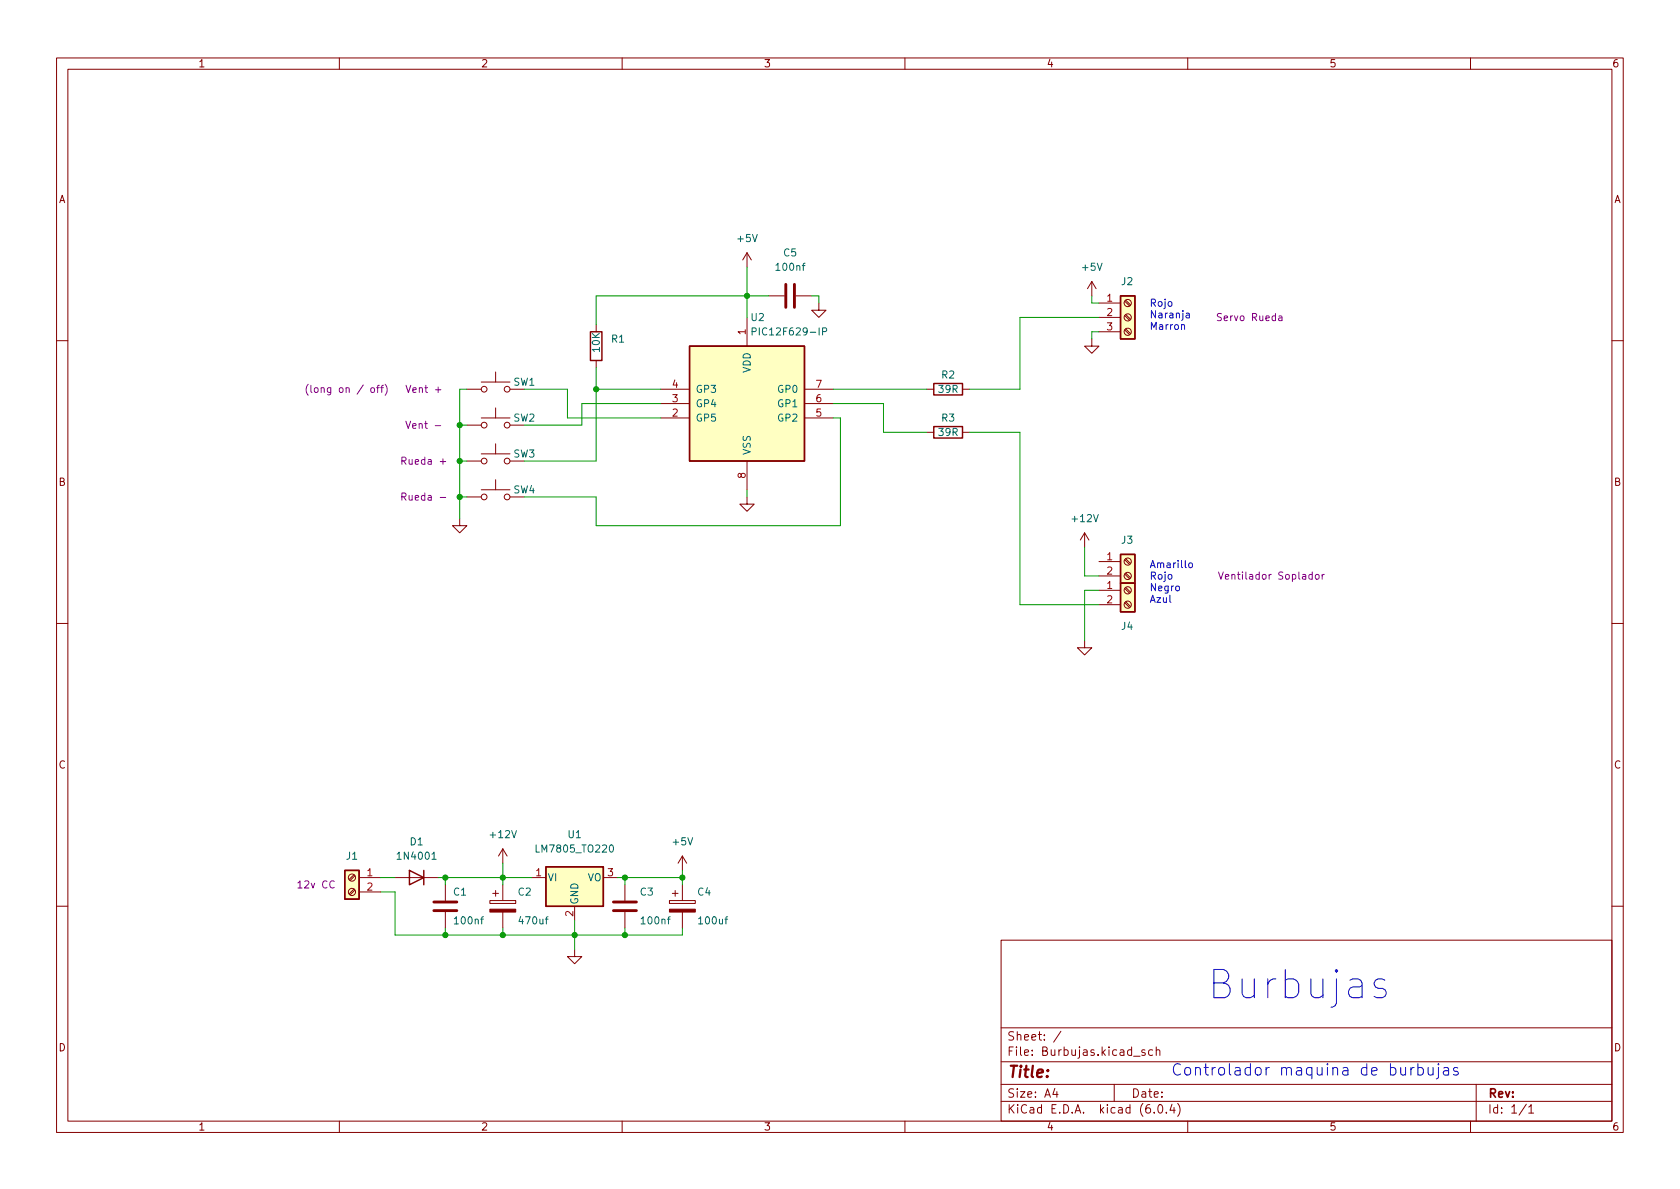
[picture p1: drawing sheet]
<svg xmlns="http://www.w3.org/2000/svg" width="297mm" height="210mm" viewBox="0 0 297 210" stroke-linecap="round" stroke-linejoin="round" font-family="sans-serif">
<g fill="none" stroke="#840000" stroke-width=".18">
<path d="M10 10.2h277v190.1h-277zM12 12.2h273v186.1h-273zM60 10.2v2M110 10.2v2M160 10.2v2M210 10.2v2M260 10.2v2M105.4 57.4v1.3M132.1 44.7l-.8 1.3M132.1 44.7v2.5M132.1 56.1v5.1M132.1 44.7l.7 1.3"/>
<path d="M135.9 52.3h2.8M140.7 52.3h2.8M144.8 53.6v1.3h1.2l-1.2 1.2-1.3-1.2h1.3M193 59.9v1.3h1.3l-1.3 1.3-1.2-1.3h1.2M193 49.8l-.7 1.2M193 49.8v2.5M193 49.8l.8 1.2M194.3 53.6h3.8M194.3 56.1h3.8M194.3 58.7h3.8M198.9 58.3l.8 .9M198.9 55.8l.8 .8"/>
<path d="M198.9 53.3l.8 .8M199 58.2l.9 .8M199 55.6l.9 .9M199 53.1l.9 .8M10 60.2h2M82.5 68.8h2.6M82.5 75.2h2.6M85.1 67.6h5.1M85.1 73.9h5.1M87.6 65.8v1.8M87.6 72.1v1.8M87.6 78.5v1.8"/>
<path d="M90.2 68.8h2.5M90.2 75.2h2.5M105.4 63.7v1.3M116.8 68.8h5.1M116.8 73.9h5.1M116.8 71.4h5.1M142.2 68.8h5.1M142.2 73.9h5.1M142.2 71.4h5.1M163.8 68.8h1.3M163.8 76.4h1.3M170.2 68.8h1.2"/>
<path d="M170.2 76.4h1.2M285 60.2h2M81.3 91.7v1.3h1.2l-1.2 1.2-1.3-1.2h1.3M82.5 81.5h2.6M82.5 87.9h2.6M85.1 80.3h5.1M85.1 86.6h5.1M87.6 84.8v1.8M90.2 81.5h2.5M90.2 87.9h2.5M132.1 87.9v1.2h1.2l-1.2 1.3-1.3-1.3h1.3M132.1 81.5v5.1"/>
<path d="M191.8 94.2l-.8 1.3M191.8 94.2v2.6M191.8 94.2l.7 1.3M194.3 99.3h3.8M198.9 99l.8 .8M199 98.8l.9 .8M10 110.2h2M191.8 113.3v1.2h1.2l-1.2 1.3-1.3-1.3h1.3M194.3 101.8h3.8M194.3 104.4h3.8M194.3 106.9h3.8M198.9 101.5l.8 .9"/>
<path d="M198.9 106.6l.8 .8M198.9 104.1l.8 .8M199 101.3l.9 .9M199 106.4l.9 .9M199 103.9l.9 .8M285 110.2h2M62.6 157.2l-.9 .9M62.6 154.7l-.9 .8M62.8 157.4l-.9 .8M62.8 154.9l-.9 .8M63.5 155.2h3.8M63.5 157.7h3.8"/>
<path d="M69.8 155.2h7.7M78.7 156.5v2.8M86.6 159.3h4.6v.5h-4.6zM87.1 158h1M87.6 157.5v1M88.9 150.1v2.5M88.9 156.5v2.8M88.9 150.1l-.8 1.3M88.9 150.1l.8 1.3M94 155.2h2.5M106.7 155.2h2.5M110.5 156.5v2.8"/>
<path d="M118.4 159.3h4.5v.5h-4.5zM118.9 158h1M119.4 157.5v1M120.6 151.4v2.5M120.6 156.5v2.8M120.6 151.4l-.7 1.2M120.6 151.4l.8 1.2M10 160.2h2M78.7 161.3v2.8M88.9 161.3v2.8M101.6 167.9v1.3h1.3l-1.3 1.2-1.3-1.2h1.3M101.6 160.3v2.5"/>
<path d="M110.5 161.3v2.8M120.6 161.3v2.8M177 166.3h108v32h-108zM285 160.2h2M60 198.3v2M110 198.3v2M160 198.3v2M177 194.8h108M177 191.8h108M177 187.8h108M177 181.8h108M186.5 192.5l-.4 1h1"/>
<path d="M186.9 193v1M187.6 182.4l-1.3 1.9M197 191.8v3M200.4 186.8h1.2M202.4 185.7l-.3-.1-.2 .2v.3l.5 .1v.4h-.5M203.8 185.7l-.4-.1-.3 .3v.4l.1 .3h.6M204.1 196.7v.1M204.4 185.8l.2-.2 .4 .1 .1 .9M204.4 185.1v1.5M204.9 195.4l.2-.1a.81 .81 0 0 1 .6 .7 .81 .81 0 0 1-.3 .8h-.2a.81 .81 0 0 1-.6-.6 .81 .81 0 0 1 .3-.8zM206.2 196.7v.1M207.2 195.3l-.3 1h.9"/>
<path d="M207.6 195.8v1M208.2 195.1a1.72 1.72 0 0 1 0 2.3M210 198.3v2M260 198.3v2M261 191.8v6.5M269.9 195.3l-1.3 1.9M270.3 195.8l.4-.5v1.5M270.3 196.8h.9"/>
<circle cx="199.4" cy="58.7" r=".63"/>
<circle cx="199.4" cy="53.6" r=".63"/>
<circle cx="199.4" cy="56.1" r=".63"/>
<circle cx="85.6" cy="75.2" r=".51"/>
<circle cx="85.6" cy="68.8" r=".51"/>
<circle cx="89.7" cy="68.8" r=".51"/>
<circle cx="89.7" cy="75.2" r=".51"/>
<circle cx="85.6" cy="81.5" r=".51"/>
<circle cx="85.6" cy="87.9" r=".51"/>
<circle cx="89.7" cy="87.9" r=".51"/>
<circle cx="89.7" cy="81.5" r=".51"/>
<circle cx="199.4" cy="99.3" r=".63"/>
<circle cx="199.4" cy="104.4" r=".63"/>
<circle cx="199.4" cy="101.8" r=".63"/>
<circle cx="199.4" cy="106.9" r=".63"/>
<circle cx="62.2" cy="157.7" r=".63"/>
<circle cx="62.2" cy="155.2" r=".63"/>
</g>
<path d="M104.4 58.7h2v5h-2zM198.1 52.3h2.6v7.6h-2.6zM121.9 61.2h20.3v20.3h-20.3zM165.1 75.4h5.1v2.1h-5.1zM165.1 67.8h5.1v2h-5.1zM198.1 98h2.6v5.1h-2.6zM198.1 103.1h2.6v5.1h-2.6zM61 153.9h2.5v5.1h-2.5zM72.4 153.9l2.5 1.3-2.5 1.3zM74.9 153.9v2.6M96.5 153.3h10.2v7h-10.2z" fill="none" stroke="#840000" stroke-width=".25"/>
<path d="M133 58.6h.6l.1-.2-.1-.3-.6-.1v1.2M145.4 58.6h.6l.2-.2-.1-.3-.7-.1v1.2M76.4 152h.7" fill="none" stroke="#006464" stroke-width=".18"/>
<g fill="#ffffc2" stroke="#ffffc2" stroke-width=".18">
<path d="M61 153.9h2.5v5.1h-2.5z"/>
<path d="M96.5 153.3h10.2v7h-10.2z"/>
<path d="M198.1 98h2.6v5.1h-2.6z"/>
<path d="M198.1 103.1h2.6v5.1h-2.6z"/>
<path d="M198.1 52.3h2.6v7.6h-2.6z"/>
<path d="M121.9 61.2h20.3v20.3h-20.3z"/>
</g>
<g fill="none" stroke="#840084" stroke-width=".18">
<path d="M226.1 55.9h.5l.1 .8M226.7 56.2h-.5l-.1 .2 .1 .3 .5-.1M54.5 68a1.46 1.46 0 0 0 0 1.9M55 68.1v1.1l.2 .2M55.6 68.7l.2-.1 .4 .1v.5l-.1 .1-.3 .1-.2-.1zM68.1 68a1.46 1.46 0 0 1 0 1.9M71.8 74.5l.4 1.3 .4-1.3M74.1 68.7l.2-.1h.3l.1 .8M75.1 68.6h.5M75.3 68.1v1.1l.3 .2M77 75.3h.9M77 68.9h1"/>
<path d="M77.5 68.4v1M71.1 87.8h.6l.1-.2-.1-.3-.6-.1v1.3M77.8 81.6h1M77.8 88h1M215.4 101.2l.5 1.2 .4-1.2M232.6 101.7l.2-.1 .4 .1v.5l-.1 .2h-.3l-.2-.1zM233.8 101.6v.8M234.1 101.6l-.3 .2"/>
</g>
<g fill="#840000" stroke="#840000" stroke-width=".18">
<path d="M118.4 160.8h4.5v.5h-4.5z"/>
<path d="M86.6 160.8h4.6v.5h-4.6z"/>
</g>
<path d="M138.9 50.3v4.1M140.5 50.3v4.1M76.7 159.5h4.1M108.5 159.5h4M76.7 161h4.1M108.5 161h4" fill="none" stroke="#840000" stroke-width=".51"/>
<g fill="none" stroke="#0000c2" stroke-width=".18">
<path d="M208.9 57.5l.2-.1 .3 .1v.8M209.7 55.4h.5l.1 .8M210.3 55.7h-.4l-.2 .2 .2 .3h.4M210.3 99.6l.3-.1 .2 .3v.3l-.2 .3-.3-.1-.1-.2zM244.9 173.3l-.5-.2h-.7l-.5 .2-.2 .5 .2 .7 .5 .3h.7l.5 .2 .2 .5-.2 .7-.5 .2h-1l-.4-.2M249.5 188.8v1.3M250 188.8a.51 .51 0 0 0-.5 .4M250.7 188.9l.6-.1 .4 .4v.5l-.2 .3-.2 .1-.6-.1M250.7 188.1v2M252.5 188.8l.1 1.2a.54 .54 0 0 0 .8-.1M253.4 188.8v1.3M254.3 188.8v1.7l-.1 .2-.3 .1"/>
<path d="M254.3 188.1l-.1 .1 .1 .1 .1-.1-.1-.1v.2M255.3 188.9l.2-.1 .5 .1 .1 1.2M256.1 189.2l-.6 .1a.39 .39 0 0 0-.3 .4 .39 .39 0 0 0 .3 .4l.6-.1M257.8 188.9l-.5-.1-.3 .3 .1 .2 .7 .2v.2v.3l-.2 .1-.6-.1"/>
</g>
<g fill="none" stroke="#009600" stroke-width=".18">
<path d="M132.1 47.2v8.9M135.9 52.3h-30.5v5.1M143.5 52.3h1.3v1.3M193 52.3v1.3h1.3M194.3 56.1h-14v12.7h-8.9M194.3 58.7h-1.3v1.2M81.3 75.2h1.2M82.5 68.8h-1.2v22.9M92.7 68.8h7.6v5.1h16.5M105.4 65v16.5h-12.7M105.4 68.8h11.4M116.8 71.4h-13.9v3.8h-10.2"/>
<path d="M147.3 68.8h16.5M147.3 73.9h1.3v19.1h-43.2v-5.1h-12.7M147.3 71.4h8.9v5h7.6M171.4 76.4h8.9v30.5h14M81.3 81.5h1.2M81.3 87.9h1.2M132.1 86.6v1.3M191.8 96.8v5h2.5M194.3 104.4h-2.5v8.9M67.3 155.2h2.5M67.3 157.7h2.5v7.6h50.8v-1.2M77.5 155.2h16.5"/>
<path d="M78.7 155.2v1.3M88.9 152.6v3.9M109.2 155.2h11.4M110.5 155.2v1.3M120.6 153.9v2.6M78.7 164.1v1.2M88.9 164.1v1.2M101.6 162.8v5.1M110.5 164.1v1.2"/>
</g>
<g fill="#009600" stroke="#009600" stroke-width=".18">
<circle cx="88.9" cy="165.3" r=".46"/>
<circle cx="78.7" cy="155.2" r=".46"/>
<circle cx="110.5" cy="155.2" r=".46"/>
<circle cx="120.6" cy="155.2" r=".46"/>
<circle cx="110.5" cy="165.3" r=".46"/>
<circle cx="101.6" cy="165.3" r=".46"/>
<circle cx="78.7" cy="165.3" r=".46"/>
<circle cx="88.9" cy="155.2" r=".46"/>
<circle cx="81.3" cy="81.5" r=".46"/>
<circle cx="81.3" cy="87.9" r=".46"/>
<circle cx="81.3" cy="75.2" r=".46"/>
<circle cx="132.1" cy="52.3" r=".46"/>
<circle cx="105.4" cy="68.8" r=".46"/>
</g>
<text font-size="7" fill="#0000c2" x="213.4" y="176.7">Burbujas</text>
<text font-size="2.8" fill="#840000" x="178" y="190.6">Title:</text>
<text font-size="2.8" fill="#0000c2" x="207" y="190.2">Controlador maquina de burbujas</text>
<g font-size="2.1" fill="#840000">
<text x="178" y="184">Sheet: /</text>
<text x="178" y="186.7">File: Burbujas.kicad_sch</text>
<text x="178" y="196.9">KiCad E.D.A. kicad (6.0.4)</text>
<text x="178" y="194.1">Size: A4</text>
<text x="200" y="194.1">Date:</text>
<text x="263" y="194.1">Rev:</text>
<text x="263" y="196.9">Id: 1/1</text>
</g>
<g font-size="1.8" fill="#840000">
<text x="35" y="11.9">1</text>
<text x="85" y="11.9">2</text>
<text x="135" y="11.9">3</text>
<text x="185" y="11.9">4</text>
<text x="235" y="11.9">5</text>
<text x="285" y="11.9">6</text>
<text x="10.3" y="35.9">A</text>
<text x="285.3" y="35.9">A</text>
<text x="10.3" y="85.9">B</text>
<text x="285.3" y="85.9">B</text>
<text x="10.3" y="135.9">C</text>
<text x="285.3" y="135.9">C</text>
<text x="10.3" y="185.9">D</text>
<text x="285.3" y="185.9">D</text>
<text x="35" y="199.9">1</text>
<text x="85" y="199.9">2</text>
<text x="135" y="199.9">3</text>
<text x="185" y="199.9">4</text>
<text x="235" y="199.9">5</text>
<text x="285" y="199.9">6</text>
</g>
<g font-size="1.8" fill="#006464">
<text x="130.5" y="42.8">+5V</text>
<text x="137.4" y="47.9">100nf</text>
<text x="138.6" y="45.3">C5</text>
<text x="191.4" y="47.9">+5V</text>
<text x="198.3" y="50.4">J2</text>
<text x="132.8" y="56.8">U2</text>
<text x="133.9" y="59.3">PIC12F629-IP</text>
<text x="106" y="62.2" transform="rotate(-90 106 62.2)">10K</text>
<text x="108.1" y="60.6">R1</text>
<text x="132.7" y="66" transform="rotate(-90 132.7 66)">VDD</text>
<text x="90.8" y="68.2">SW1</text>
<text x="122.9" y="69.5">GP3</text>
<text x="137.7" y="69.5">GP0</text>
<text x="166" y="69.5">39R</text>
<text x="166.5" y="66.9">R2</text>
<text x="90.8" y="74.5">SW2</text>
<text x="122.9" y="74.5">GP5</text>
<text x="122.9" y="72">GP4</text>
<text x="137.7" y="74.5">GP2</text>
<text x="137.7" y="72">GP1</text>
<text x="166" y="77.1">39R</text>
<text x="166.5" y="74.5">R3</text>
<text x="90.8" y="80.9">SW3</text>
<text x="132.7" y="80.5" transform="rotate(-90 132.7 80.5)">VSS</text>
<text x="90.8" y="87.2">SW4</text>
<text x="189.7" y="92.3">+12V</text>
<text x="198.3" y="96.1">J3</text>
<text x="198.3" y="111.4">J4</text>
<text x="72.5" y="149.5">D1</text>
<text x="86.8" y="148.2">+12V</text>
<text x="100.5" y="148.2">U1</text>
<text x="119.1" y="149.5">+5V</text>
<text x="61.2" y="152">J1</text>
<text x="70.6" y="152">1N4001</text>
<text x="95.2" y="150.7">LM7805_TO220</text>
<text x="96.8" y="155.8">VI</text>
<text x="103.9" y="155.8">VO</text>
<text x="80.2" y="158.4">C1</text>
<text x="91.6" y="158.4">C2</text>
<text x="102.2" y="160" transform="rotate(-90 102.2 160)">GND</text>
<text x="113.2" y="158.4">C3</text>
<text x="123.4" y="158.4">C4</text>
<text x="80.5" y="163.4">100nf</text>
<text x="92" y="163.4">470uf</text>
<text x="113.6" y="163.4">100nf</text>
<text x="123.7" y="163.4">100uf</text>
</g>
<g font-size="1.8" fill="#a90000">
<text x="195.7" y="53.3">1</text>
<text x="131.8" y="59.2" transform="rotate(-90 131.8 59.2)">1</text>
<text x="195.7" y="55.9">2</text>
<text x="195.7" y="58.4">3</text>
<text x="118.9" y="71.1">3</text>
<text x="118.9" y="68.6">4</text>
<text x="144.3" y="71.1">6</text>
<text x="144.3" y="68.6">7</text>
<text x="118.9" y="73.7">2</text>
<text x="144.3" y="73.7">5</text>
<text x="131.8" y="84.6" transform="rotate(-90 131.8 84.6)">8</text>
<text x="195.7" y="99.1">1</text>
<text x="195.7" y="101.6">2</text>
<text x="195.7" y="104.1">1</text>
<text x="195.7" y="106.7">2</text>
<text x="64.9" y="154.9">1</text>
<text x="94.8" y="154.9">1</text>
<text x="107.5" y="154.9">3</text>
<text x="64.9" y="157.5">2</text>
<text x="101.3" y="162" transform="rotate(-90 101.3 162)">2</text>
</g>
<g font-size="1.8" fill="#0000c2">
<text x="203.2" y="54.2">Rojo</text>
<text x="203.2" y="56.3">Naranja</text>
<text x="203.2" y="58.3">Marron</text>
<text x="203.2" y="100.4">Amarillo</text>
<text x="203.2" y="102.5">Rojo</text>
<text x="203.2" y="104.5">Negro</text>
<text x="203.2" y="106.6">Azul</text>
</g>
<g font-size="1.8" fill="#840084">
<text x="215.6" y="56.8">Servo Rueda</text>
<text x="57" y="69.5">(long on / off)</text>
<text x="68.9" y="69.5">Vent +</text>
<text x="72.5" y="75.8">Vent -</text>
<text x="71.5" y="82.2">Rueda +</text>
<text x="71.7" y="88.5">Rueda -</text>
<text x="216.4" y="102.5">Ventilador Soplador</text>
<text x="52.9" y="157.1">12v CC</text>
</g>
</svg>
